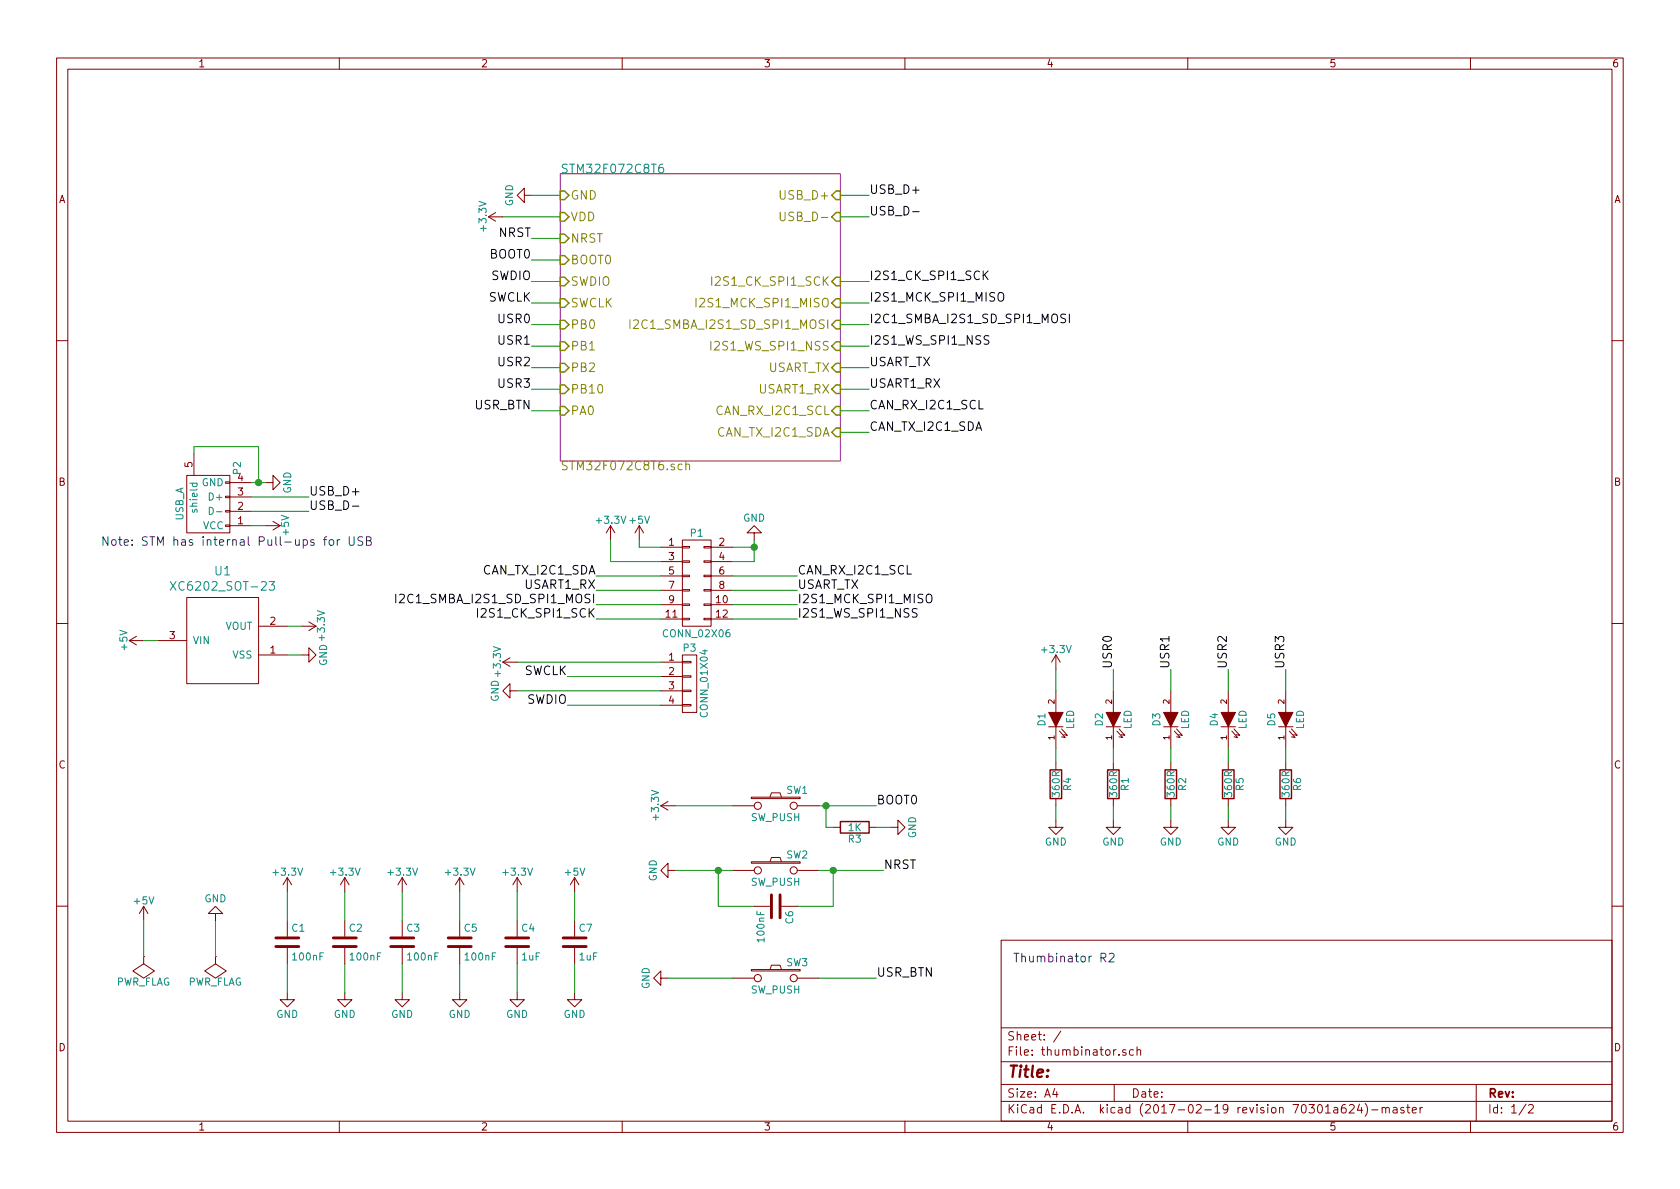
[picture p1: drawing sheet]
EESchema Schematic File Version 2
LIBS:power
LIBS:device
LIBS:transistors
LIBS:conn
LIBS:linear
LIBS:regul
LIBS:74xx
LIBS:cmos4000
LIBS:adc-dac
LIBS:memory
LIBS:xilinx
LIBS:microcontrollers
LIBS:dsp
LIBS:microchip
LIBS:analog_switches
LIBS:motorola
LIBS:texas
LIBS:intel
LIBS:audio
LIBS:interface
LIBS:digital-audio
LIBS:philips
LIBS:display
LIBS:cypress
LIBS:siliconi
LIBS:opto
LIBS:atmel
LIBS:contrib
LIBS:valves
LIBS:stm32
LIBS:xc6202_sot-23
LIBS:thumbinator-cache
EELAYER 25 0
EELAYER END
$Descr A4 11693 8268
encoding utf-8
Sheet 1 2
Title ""
Date ""
Rev ""
Comp ""
Comment1 ""
Comment2 ""
Comment3 ""
Comment4 ""
$EndDescr
$Sheet
S 3900 1200 1950 2000
U 57F03256
F0 "STM32F072C8T6" 60
F1 "STM32F072C8T6.sch" 60
F2 "GND" I L 3900 1350 60 
F3 "VDD" I L 3900 1500 60 
F4 "NRST" I L 3900 1650 60 
F5 "BOOT0" I L 3900 1800 60 
F6 "USB_D+" I R 5850 1350 60 
F7 "USB_D-" I R 5850 1500 60 
F8 "I2S1_CK_SPI1_SCK" I R 5850 1950 60 
F9 "I2S1_MCK_SPI1_MISO" I R 5850 2100 60 
F10 "I2C1_SMBA_I2S1_SD_SPI1_MOSI" I R 5850 2250 60 
F11 "I2S1_WS_SPI1_NSS" I R 5850 2400 60 
F12 "USART_TX" I R 5850 2550 60 
F13 "USART1_RX" I R 5850 2700 60 
F14 "CAN_RX_I2C1_SCL" I R 5850 2850 60 
F15 "CAN_TX_I2C1_SDA" I R 5850 3000 60 
F16 "SWDIO" I L 3900 1950 60 
F17 "SWCLK" I L 3900 2100 60 
F18 "PB0" I L 3900 2250 60 
F19 "PB1" I L 3900 2400 60 
F20 "PB2" I L 3900 2550 60 
F21 "PB10" I L 3900 2700 60 
F22 "PA0" I L 3900 2850 60 
$EndSheet
$Comp
L GND #PWR01
U 1 1
P 3700 1350
F 0 "#PWR01" H 3700 1100 50  0001 C CNN
F 1 "GND" H 3700 1200 50  0000 C CNN
F 2 "" H 3700 1350 50  0000 C CNN
F 3 "" H 3700 1350 50  0000 C CNN
	1    3700 1350
	0    1    1    0   
$EndComp
$Comp
L SW_PUSH SW1
U 1 1
P 5400 5600
F 0 "SW1" H 5550 5710 50  0000 C CNN
F 1 "SW_PUSH" H 5400 5520 50  0000 C CNN
F 2 "smallbutton:SmallButton" H 5400 5600 50  0001 C CNN
F 3 "" H 5400 5600 50  0000 C CNN
	1    5400 5600
	1    0    0    -1  
$EndComp
$Comp
L USB_A P2
U 1 1
P 1450 3450
F 0 "P2" H 1650 3250 50  0000 C CNN
F 1 "USB_A" H 1400 3650 50  0000 C CNN
F 2 "xil_conn:USB_Type_A_SMD_Male_G49" V 1400 3350 50  0001 C CNN
F 3 "" V 1400 3350 50  0000 C CNN
	1    1450 3450
	0    -1   -1   0   
$EndComp
$Comp
L GND #PWR02
U 1 1
P 1850 3350
F 0 "#PWR02" H 1850 3100 50  0001 C CNN
F 1 "GND" H 1850 3200 50  0000 C CNN
F 2 "" H 1850 3350 50  0000 C CNN
F 3 "" H 1850 3350 50  0000 C CNN
	1    1850 3350
	0    -1   -1   0   
$EndComp
$Comp
L +5V #PWR03
U 1 1
P 1850 3650
F 0 "#PWR03" H 1850 3500 50  0001 C CNN
F 1 "+5V" H 1850 3790 50  0000 C CNN
F 2 "" H 1850 3650 50  0000 C CNN
F 3 "" H 1850 3650 50  0000 C CNN
	1    1850 3650
	0    1    1    0   
$EndComp
Text Label 2150 3450 0    60   ~ 0
USB_D+
Text Label 2150 3550 0    60   ~ 0
USB_D-
Wire Wire Line
	1750 3350 1850 3350
Wire Wire Line
	1750 3450 2150 3450
Wire Wire Line
	1750 3550 2150 3550
Wire Wire Line
	1850 3650 1750 3650
Text Label 6050 1350 0    60   ~ 0
USB_D+
Text Label 6050 1500 0    60   ~ 0
USB_D-
Wire Wire Line
	6050 1350 5850 1350
Wire Wire Line
	6050 1500 5850 1500
Wire Wire Line
	3700 1350 3900 1350
Wire Wire Line
	3500 1500 3900 1500
$Comp
L +5V #PWR04
U 1 1
P 1000 4450
F 0 "#PWR04" H 1000 4300 50  0001 C CNN
F 1 "+5V" H 1000 4590 50  0000 C CNN
F 2 "" H 1000 4450 50  0000 C CNN
F 3 "" H 1000 4450 50  0000 C CNN
	1    1000 4450
	0    -1   1    0   
$EndComp
$Comp
L +3.3V #PWR05
U 1 1
P 3500 1500
F 0 "#PWR05" H 3500 1350 50  0001 C CNN
F 1 "+3.3V" H 3500 1640 50  0000 C CNN
F 2 "" H 3500 1500 50  0000 C CNN
F 3 "" H 3500 1500 50  0000 C CNN
	1    3500 1500
	0    -1   -1   0   
$EndComp
$Comp
L +3.3V #PWR06
U 1 1
P 2100 4350
F 0 "#PWR06" H 2100 4200 50  0001 C CNN
F 1 "+3.3V" H 2100 4490 50  0000 C CNN
F 2 "" H 2100 4350 50  0000 C CNN
F 3 "" H 2100 4350 50  0000 C CNN
	1    2100 4350
	0    1    1    0   
$EndComp
$Comp
L GND #PWR07
U 1 1
P 2100 4550
F 0 "#PWR07" H 2100 4300 50  0001 C CNN
F 1 "GND" H 2100 4400 50  0000 C CNN
F 2 "" H 2100 4550 50  0000 C CNN
F 3 "" H 2100 4550 50  0000 C CNN
	1    2100 4550
	0    -1   -1   0   
$EndComp
$Comp
L +3.3V #PWR08
U 1 1
P 2000 6200
F 0 "#PWR08" H 2000 6050 50  0001 C CNN
F 1 "+3.3V" H 2000 6340 50  0000 C CNN
F 2 "" H 2000 6200 50  0000 C CNN
F 3 "" H 2000 6200 50  0000 C CNN
	1    2000 6200
	1    0    0    -1  
$EndComp
$Comp
L C C1
U 1 1
P 2000 6550
F 0 "C1" H 2025 6650 50  0000 L CNN
F 1 "100nF" H 2025 6450 50  0000 L CNN
F 2 "Capacitors_SMD:C_0603" H 2038 6400 50  0001 C CNN
F 3 "" H 2000 6550 50  0000 C CNN
	1    2000 6550
	1    0    0    -1  
$EndComp
$Comp
L GND #PWR09
U 1 1
P 2000 6900
F 0 "#PWR09" H 2000 6650 50  0001 C CNN
F 1 "GND" H 2000 6750 50  0000 C CNN
F 2 "" H 2000 6900 50  0000 C CNN
F 3 "" H 2000 6900 50  0000 C CNN
	1    2000 6900
	1    0    0    -1  
$EndComp
Wire Wire Line
	2000 6200 2000 6400
Wire Wire Line
	2000 6700 2000 6900
$Comp
L +3.3V #PWR010
U 1 1
P 2400 6200
F 0 "#PWR010" H 2400 6050 50  0001 C CNN
F 1 "+3.3V" H 2400 6340 50  0000 C CNN
F 2 "" H 2400 6200 50  0000 C CNN
F 3 "" H 2400 6200 50  0000 C CNN
	1    2400 6200
	1    0    0    -1  
$EndComp
$Comp
L C C2
U 1 1
P 2400 6550
F 0 "C2" H 2425 6650 50  0000 L CNN
F 1 "100nF" H 2425 6450 50  0000 L CNN
F 2 "Capacitors_SMD:C_0603" H 2438 6400 50  0001 C CNN
F 3 "" H 2400 6550 50  0000 C CNN
	1    2400 6550
	1    0    0    -1  
$EndComp
$Comp
L GND #PWR011
U 1 1
P 2400 6900
F 0 "#PWR011" H 2400 6650 50  0001 C CNN
F 1 "GND" H 2400 6750 50  0000 C CNN
F 2 "" H 2400 6900 50  0000 C CNN
F 3 "" H 2400 6900 50  0000 C CNN
	1    2400 6900
	1    0    0    -1  
$EndComp
Wire Wire Line
	2400 6200 2400 6400
Wire Wire Line
	2400 6700 2400 6900
$Comp
L +3.3V #PWR012
U 1 1
P 2800 6200
F 0 "#PWR012" H 2800 6050 50  0001 C CNN
F 1 "+3.3V" H 2800 6340 50  0000 C CNN
F 2 "" H 2800 6200 50  0000 C CNN
F 3 "" H 2800 6200 50  0000 C CNN
	1    2800 6200
	1    0    0    -1  
$EndComp
$Comp
L C C3
U 1 1
P 2800 6550
F 0 "C3" H 2825 6650 50  0000 L CNN
F 1 "100nF" H 2825 6450 50  0000 L CNN
F 2 "Capacitors_SMD:C_0603" H 2838 6400 50  0001 C CNN
F 3 "" H 2800 6550 50  0000 C CNN
	1    2800 6550
	1    0    0    -1  
$EndComp
$Comp
L GND #PWR013
U 1 1
P 2800 6900
F 0 "#PWR013" H 2800 6650 50  0001 C CNN
F 1 "GND" H 2800 6750 50  0000 C CNN
F 2 "" H 2800 6900 50  0000 C CNN
F 3 "" H 2800 6900 50  0000 C CNN
	1    2800 6900
	1    0    0    -1  
$EndComp
Wire Wire Line
	2800 6200 2800 6400
Wire Wire Line
	2800 6700 2800 6900
$Comp
L +3.3V #PWR014
U 1 1
P 3600 6200
F 0 "#PWR014" H 3600 6050 50  0001 C CNN
F 1 "+3.3V" H 3600 6340 50  0000 C CNN
F 2 "" H 3600 6200 50  0000 C CNN
F 3 "" H 3600 6200 50  0000 C CNN
	1    3600 6200
	1    0    0    -1  
$EndComp
$Comp
L C C4
U 1 1
P 3600 6550
F 0 "C4" H 3625 6650 50  0000 L CNN
F 1 "1uF" H 3625 6450 50  0000 L CNN
F 2 "Capacitors_SMD:C_0603" H 3638 6400 50  0001 C CNN
F 3 "" H 3600 6550 50  0000 C CNN
	1    3600 6550
	1    0    0    -1  
$EndComp
$Comp
L GND #PWR015
U 1 1
P 3600 6900
F 0 "#PWR015" H 3600 6650 50  0001 C CNN
F 1 "GND" H 3600 6750 50  0000 C CNN
F 2 "" H 3600 6900 50  0000 C CNN
F 3 "" H 3600 6900 50  0000 C CNN
	1    3600 6900
	1    0    0    -1  
$EndComp
Wire Wire Line
	3600 6200 3600 6400
Wire Wire Line
	3600 6700 3600 6900
$Comp
L +3.3V #PWR016
U 1 1
P 7350 4650
F 0 "#PWR016" H 7350 4500 50  0001 C CNN
F 1 "+3.3V" H 7350 4790 50  0000 C CNN
F 2 "" H 7350 4650 50  0000 C CNN
F 3 "" H 7350 4650 50  0000 C CNN
	1    7350 4650
	1    0    0    -1  
$EndComp
$Comp
L GND #PWR017
U 1 1
P 7350 5700
F 0 "#PWR017" H 7350 5450 50  0001 C CNN
F 1 "GND" H 7350 5550 50  0000 C CNN
F 2 "" H 7350 5700 50  0000 C CNN
F 3 "" H 7350 5700 50  0000 C CNN
	1    7350 5700
	1    0    0    -1  
$EndComp
$Comp
L LED D1
U 1 1
P 7350 5000
F 0 "D1" H 7350 5100 50  0000 C CNN
F 1 "LED" H 7350 4900 50  0000 C CNN
F 2 "LEDs:LED_0603" H 7350 5000 50  0001 C CNN
F 3 "" H 7350 5000 50  0000 C CNN
	1    7350 5000
	0    -1   -1   0   
$EndComp
Wire Wire Line
	7350 4800 7350 4650
$Comp
L CONN_02X06 P1
U 1 1
P 4850 4050
F 0 "P1" H 4850 4400 50  0000 C CNN
F 1 "CONN_02X06" H 4850 3700 50  0000 C CNN
F 2 "Pin_Headers:Pin_Header_Straight_2x06" H 4850 2850 50  0001 C CNN
F 3 "" H 4850 2850 50  0000 C CNN
	1    4850 4050
	1    0    0    -1  
$EndComp
Text Label 6050 1950 0    60   ~ 0
I2S1_CK_SPI1_SCK
Wire Wire Line
	6050 1950 5850 1950
Text Label 6050 2100 0    60   ~ 0
I2S1_MCK_SPI1_MISO
Wire Wire Line
	6050 2100 5850 2100
Text Label 6050 2250 0    60   ~ 0
I2C1_SMBA_I2S1_SD_SPI1_MOSI
Wire Wire Line
	6050 2250 5850 2250
Text Label 6050 2400 0    60   ~ 0
I2S1_WS_SPI1_NSS
Wire Wire Line
	6050 2400 5850 2400
Text Label 6050 2550 0    60   ~ 0
USART_TX
Wire Wire Line
	5850 2550 6050 2550
Text Label 6050 2700 0    60   ~ 0
USART1_RX
Wire Wire Line
	6050 2700 5850 2700
Text Label 6050 2850 0    60   ~ 0
CAN_RX_I2C1_SCL
Wire Wire Line
	6050 2850 5850 2850
Text Label 6050 3000 0    60   ~ 0
CAN_TX_I2C1_SDA
Wire Wire Line
	6050 3000 5850 3000
$Comp
L +3.3V #PWR018
U 1 1
P 4250 3750
F 0 "#PWR018" H 4250 3600 50  0001 C CNN
F 1 "+3.3V" H 4250 3890 50  0000 C CNN
F 2 "" H 4250 3750 50  0000 C CNN
F 3 "" H 4250 3750 50  0000 C CNN
	1    4250 3750
	1    0    0    -1  
$EndComp
$Comp
L +5V #PWR019
U 1 1
P 4450 3750
F 0 "#PWR019" H 4450 3600 50  0001 C CNN
F 1 "+5V" H 4450 3890 50  0000 C CNN
F 2 "" H 4450 3750 50  0000 C CNN
F 3 "" H 4450 3750 50  0000 C CNN
	1    4450 3750
	1    0    0    -1  
$EndComp
$Comp
L GND #PWR020
U 1 1
P 5250 3750
F 0 "#PWR020" H 5250 3500 50  0001 C CNN
F 1 "GND" H 5250 3600 50  0000 C CNN
F 2 "" H 5250 3750 50  0000 C CNN
F 3 "" H 5250 3750 50  0000 C CNN
	1    5250 3750
	-1   0    0    1   
$EndComp
Text Label 4150 4300 2    60   ~ 0
I2S1_CK_SPI1_SCK
Text Label 5550 4200 0    60   ~ 0
I2S1_MCK_SPI1_MISO
Text Label 4150 4200 2    60   ~ 0
I2C1_SMBA_I2S1_SD_SPI1_MOSI
Text Label 5550 4300 0    60   ~ 0
I2S1_WS_SPI1_NSS
Wire Wire Line
	5550 4000 5100 4000
Wire Wire Line
	5100 4100 5550 4100
Wire Wire Line
	5550 4200 5100 4200
Wire Wire Line
	5550 4300 5100 4300
Text Label 5550 4100 0    60   ~ 0
USART_TX
Text Label 4150 4100 2    60   ~ 0
USART1_RX
Text Label 5550 4000 0    60   ~ 0
CAN_RX_I2C1_SCL
Text Label 4150 4000 2    60   ~ 0
CAN_TX_I2C1_SDA
Wire Wire Line
	4150 4000 4600 4000
Wire Wire Line
	4150 4100 4600 4100
Wire Wire Line
	4150 4200 4600 4200
Wire Wire Line
	4150 4300 4600 4300
Wire Wire Line
	5250 3900 5100 3900
Wire Wire Line
	5250 3750 5250 3900
Connection ~ 5250 3800
Wire Wire Line
	4600 3800 4450 3800
Wire Wire Line
	4450 3800 4450 3750
Wire Wire Line
	4600 3900 4250 3900
Wire Wire Line
	4250 3900 4250 3750
Wire Wire Line
	5250 3800 5100 3800
$Comp
L +5V #PWR021
U 1 1
P 1000 6400
F 0 "#PWR021" H 1000 6250 50  0001 C CNN
F 1 "+5V" H 1000 6540 50  0000 C CNN
F 2 "" H 1000 6400 50  0000 C CNN
F 3 "" H 1000 6400 50  0000 C CNN
	1    1000 6400
	1    0    0    -1  
$EndComp
$Comp
L GND #PWR022
U 1 1
P 1500 6400
F 0 "#PWR022" H 1500 6150 50  0001 C CNN
F 1 "GND" H 1500 6250 50  0000 C CNN
F 2 "" H 1500 6400 50  0000 C CNN
F 3 "" H 1500 6400 50  0000 C CNN
	1    1500 6400
	-1   0    0    1   
$EndComp
$Comp
L PWR_FLAG #FLG023
U 1 1
P 1000 6650
F 0 "#FLG023" H 1000 6745 50  0001 C CNN
F 1 "PWR_FLAG" H 1000 6830 50  0000 C CNN
F 2 "" H 1000 6650 50  0000 C CNN
F 3 "" H 1000 6650 50  0000 C CNN
	1    1000 6650
	-1   0    0    1   
$EndComp
$Comp
L PWR_FLAG #FLG024
U 1 1
P 1500 6650
F 0 "#FLG024" H 1500 6745 50  0001 C CNN
F 1 "PWR_FLAG" H 1500 6830 50  0000 C CNN
F 2 "" H 1500 6650 50  0000 C CNN
F 3 "" H 1500 6650 50  0000 C CNN
	1    1500 6650
	-1   0    0    1   
$EndComp
Wire Wire Line
	1500 6650 1500 6400
Wire Wire Line
	1000 6650 1000 6400
Text Label 3700 1800 2    60   ~ 0
BOOT0
Wire Wire Line
	3700 1800 3900 1800
Text Label 6100 5600 0    60   ~ 0
BOOT0
$Comp
L +3.3V #PWR025
U 1 1
P 4700 5600
F 0 "#PWR025" H 4700 5450 50  0001 C CNN
F 1 "+3.3V" H 4700 5740 50  0000 C CNN
F 2 "" H 4700 5600 50  0000 C CNN
F 3 "" H 4700 5600 50  0000 C CNN
	1    4700 5600
	0    -1   -1   0   
$EndComp
Wire Wire Line
	5700 5600 6100 5600
Wire Wire Line
	4700 5600 5100 5600
$Comp
L R R3
U 1 1
P 5950 5750
F 0 "R3" V 6030 5750 50  0000 C CNN
F 1 "1K" V 5950 5750 50  0000 C CNN
F 2 "Resistors_SMD:R_0603" V 5880 5750 50  0001 C CNN
F 3 "" H 5950 5750 50  0000 C CNN
	1    5950 5750
	0    1    1    0   
$EndComp
$Comp
L GND #PWR026
U 1 1
P 6200 5750
F 0 "#PWR026" H 6200 5500 50  0001 C CNN
F 1 "GND" H 6200 5600 50  0000 C CNN
F 2 "" H 6200 5750 50  0000 C CNN
F 3 "" H 6200 5750 50  0000 C CNN
	1    6200 5750
	0    -1   -1   0   
$EndComp
Wire Wire Line
	1350 3150 1350 3100
Wire Wire Line
	1350 3100 1800 3100
Wire Wire Line
	1800 3100 1800 3350
Connection ~ 1800 3350
$Comp
L GND #PWR027
U 1 1
P 3600 4800
F 0 "#PWR027" H 3600 4550 50  0001 C CNN
F 1 "GND" H 3600 4650 50  0000 C CNN
F 2 "" H 3600 4800 50  0000 C CNN
F 3 "" H 3600 4800 50  0000 C CNN
	1    3600 4800
	0    1    1    0   
$EndComp
Text Label 3700 1950 2    60   ~ 0
SWDIO
Wire Wire Line
	3700 1950 3900 1950
Text Label 3700 2100 2    60   ~ 0
SWCLK
Wire Wire Line
	3700 2100 3900 2100
Text Label 3950 4900 2    60   ~ 0
SWDIO
Text Label 3950 4700 2    60   ~ 0
SWCLK
Wire Wire Line
	3600 4800 4600 4800
Wire Wire Line
	3950 4900 4600 4900
$Comp
L R R4
U 1 1
P 7350 5450
F 0 "R4" V 7430 5450 50  0000 C CNN
F 1 "360R" V 7350 5450 50  0000 C CNN
F 2 "Resistors_SMD:R_0603" V 7280 5450 50  0001 C CNN
F 3 "" H 7350 5450 50  0000 C CNN
	1    7350 5450
	1    0    0    -1  
$EndComp
Wire Wire Line
	7350 5300 7350 5200
Wire Wire Line
	7350 5600 7350 5700
$Comp
L +3.3V #PWR028
U 1 1
P 3200 6200
F 0 "#PWR028" H 3200 6050 50  0001 C CNN
F 1 "+3.3V" H 3200 6340 50  0000 C CNN
F 2 "" H 3200 6200 50  0000 C CNN
F 3 "" H 3200 6200 50  0000 C CNN
	1    3200 6200
	1    0    0    -1  
$EndComp
$Comp
L C C5
U 1 1
P 3200 6550
F 0 "C5" H 3225 6650 50  0000 L CNN
F 1 "100nF" H 3225 6450 50  0000 L CNN
F 2 "Capacitors_SMD:C_0603" H 3238 6400 50  0001 C CNN
F 3 "" H 3200 6550 50  0000 C CNN
	1    3200 6550
	1    0    0    -1  
$EndComp
$Comp
L GND #PWR029
U 1 1
P 3200 6900
F 0 "#PWR029" H 3200 6650 50  0001 C CNN
F 1 "GND" H 3200 6750 50  0000 C CNN
F 2 "" H 3200 6900 50  0000 C CNN
F 3 "" H 3200 6900 50  0000 C CNN
	1    3200 6900
	1    0    0    -1  
$EndComp
Wire Wire Line
	3200 6200 3200 6400
Wire Wire Line
	3200 6700 3200 6900
$Comp
L CONN_01X04 P3
U 1 1
P 4800 4750
F 0 "P3" H 4800 5000 50  0000 C CNN
F 1 "CONN_01X04" V 4900 4750 50  0000 C CNN
F 2 "Pin_Headers:Pin_Header_Straight_1x04" H 4800 4750 50  0001 C CNN
F 3 "" H 4800 4750 50  0000 C CNN
	1    4800 4750
	1    0    0    -1  
$EndComp
Wire Wire Line
	3600 4600 4600 4600
Wire Wire Line
	3950 4700 4600 4700
$Comp
L +3.3V #PWR030
U 1 1
P 3600 4600
F 0 "#PWR030" H 3600 4450 50  0001 C CNN
F 1 "+3.3V" H 3600 4740 50  0000 C CNN
F 2 "" H 3600 4600 50  0000 C CNN
F 3 "" H 3600 4600 50  0000 C CNN
	1    3600 4600
	0    -1   -1   0   
$EndComp
Text Notes 700  3800 0    60   ~ 0
Note: STM has internal Pull-ups for USB
Text Label 3700 1650 2    60   ~ 0
NRST
Wire Wire Line
	3700 1650 3900 1650
Wire Wire Line
	5800 5750 5750 5750
Wire Wire Line
	5750 5750 5750 5600
Connection ~ 5750 5600
Wire Wire Line
	6200 5750 6100 5750
$Comp
L SW_PUSH SW2
U 1 1
P 5400 6050
F 0 "SW2" H 5550 6160 50  0000 C CNN
F 1 "SW_PUSH" H 5400 5970 50  0000 C CNN
F 2 "smallbutton:SmallButton" H 5400 6050 50  0001 C CNN
F 3 "" H 5400 6050 50  0000 C CNN
	1    5400 6050
	1    0    0    -1  
$EndComp
Text Label 6150 6050 0    60   ~ 0
NRST
Wire Wire Line
	5700 6050 6150 6050
$Comp
L GND #PWR031
U 1 1
P 4700 6050
F 0 "#PWR031" H 4700 5800 50  0001 C CNN
F 1 "GND" H 4700 5900 50  0000 C CNN
F 2 "" H 4700 6050 50  0000 C CNN
F 3 "" H 4700 6050 50  0000 C CNN
	1    4700 6050
	0    1    1    0   
$EndComp
Wire Wire Line
	4700 6050 5100 6050
Wire Wire Line
	5800 6050 5800 6300
Connection ~ 5800 6050
Wire Wire Line
	5800 6300 5550 6300
Wire Wire Line
	5250 6300 5000 6300
Wire Wire Line
	5000 6300 5000 6050
Connection ~ 5000 6050
$Comp
L C C6
U 1 1
P 5400 6300
F 0 "C6" H 5425 6400 50  0000 L CNN
F 1 "100nF" H 5425 6200 50  0000 L CNN
F 2 "Capacitors_SMD:C_0603" H 5438 6150 50  0001 C CNN
F 3 "" H 5400 6300 50  0000 C CNN
	1    5400 6300
	0    1    1    0   
$EndComp
Text Label 3700 2250 2    60   ~ 0
USR0
Text Label 3700 2400 2    60   ~ 0
USR1
Text Label 3700 2550 2    60   ~ 0
USR2
Text Label 3700 2700 2    60   ~ 0
USR3
Wire Wire Line
	3700 2700 3900 2700
Wire Wire Line
	3900 2550 3700 2550
Wire Wire Line
	3700 2400 3900 2400
Wire Wire Line
	3900 2250 3700 2250
$Comp
L GND #PWR032
U 1 1
P 7750 5700
F 0 "#PWR032" H 7750 5450 50  0001 C CNN
F 1 "GND" H 7750 5550 50  0000 C CNN
F 2 "" H 7750 5700 50  0000 C CNN
F 3 "" H 7750 5700 50  0000 C CNN
	1    7750 5700
	1    0    0    -1  
$EndComp
$Comp
L LED D2
U 1 1
P 7750 5000
F 0 "D2" H 7750 5100 50  0000 C CNN
F 1 "LED" H 7750 4900 50  0000 C CNN
F 2 "LEDs:LED_0603" H 7750 5000 50  0001 C CNN
F 3 "" H 7750 5000 50  0000 C CNN
	1    7750 5000
	0    -1   -1   0   
$EndComp
Wire Wire Line
	7750 4800 7750 4650
$Comp
L R R1
U 1 1
P 7750 5450
F 0 "R1" V 7830 5450 50  0000 C CNN
F 1 "360R" V 7750 5450 50  0000 C CNN
F 2 "Resistors_SMD:R_0603" V 7680 5450 50  0001 C CNN
F 3 "" H 7750 5450 50  0000 C CNN
	1    7750 5450
	1    0    0    -1  
$EndComp
Wire Wire Line
	7750 5300 7750 5200
Wire Wire Line
	7750 5600 7750 5700
$Comp
L GND #PWR033
U 1 1
P 8150 5700
F 0 "#PWR033" H 8150 5450 50  0001 C CNN
F 1 "GND" H 8150 5550 50  0000 C CNN
F 2 "" H 8150 5700 50  0000 C CNN
F 3 "" H 8150 5700 50  0000 C CNN
	1    8150 5700
	1    0    0    -1  
$EndComp
$Comp
L LED D3
U 1 1
P 8150 5000
F 0 "D3" H 8150 5100 50  0000 C CNN
F 1 "LED" H 8150 4900 50  0000 C CNN
F 2 "LEDs:LED_0603" H 8150 5000 50  0001 C CNN
F 3 "" H 8150 5000 50  0000 C CNN
	1    8150 5000
	0    -1   -1   0   
$EndComp
Wire Wire Line
	8150 4800 8150 4650
$Comp
L R R2
U 1 1
P 8150 5450
F 0 "R2" V 8230 5450 50  0000 C CNN
F 1 "360R" V 8150 5450 50  0000 C CNN
F 2 "Resistors_SMD:R_0603" V 8080 5450 50  0001 C CNN
F 3 "" H 8150 5450 50  0000 C CNN
	1    8150 5450
	1    0    0    -1  
$EndComp
Wire Wire Line
	8150 5300 8150 5200
Wire Wire Line
	8150 5600 8150 5700
$Comp
L GND #PWR034
U 1 1
P 8550 5700
F 0 "#PWR034" H 8550 5450 50  0001 C CNN
F 1 "GND" H 8550 5550 50  0000 C CNN
F 2 "" H 8550 5700 50  0000 C CNN
F 3 "" H 8550 5700 50  0000 C CNN
	1    8550 5700
	1    0    0    -1  
$EndComp
$Comp
L LED D4
U 1 1
P 8550 5000
F 0 "D4" H 8550 5100 50  0000 C CNN
F 1 "LED" H 8550 4900 50  0000 C CNN
F 2 "LEDs:LED_0603" H 8550 5000 50  0001 C CNN
F 3 "" H 8550 5000 50  0000 C CNN
	1    8550 5000
	0    -1   -1   0   
$EndComp
Wire Wire Line
	8550 4800 8550 4650
$Comp
L R R5
U 1 1
P 8550 5450
F 0 "R5" V 8630 5450 50  0000 C CNN
F 1 "360R" V 8550 5450 50  0000 C CNN
F 2 "Resistors_SMD:R_0603" V 8480 5450 50  0001 C CNN
F 3 "" H 8550 5450 50  0000 C CNN
	1    8550 5450
	1    0    0    -1  
$EndComp
Wire Wire Line
	8550 5300 8550 5200
Wire Wire Line
	8550 5600 8550 5700
$Comp
L GND #PWR035
U 1 1
P 8950 5700
F 0 "#PWR035" H 8950 5450 50  0001 C CNN
F 1 "GND" H 8950 5550 50  0000 C CNN
F 2 "" H 8950 5700 50  0000 C CNN
F 3 "" H 8950 5700 50  0000 C CNN
	1    8950 5700
	1    0    0    -1  
$EndComp
$Comp
L LED D5
U 1 1
P 8950 5000
F 0 "D5" H 8950 5100 50  0000 C CNN
F 1 "LED" H 8950 4900 50  0000 C CNN
F 2 "LEDs:LED_0603" H 8950 5000 50  0001 C CNN
F 3 "" H 8950 5000 50  0000 C CNN
	1    8950 5000
	0    -1   -1   0   
$EndComp
Wire Wire Line
	8950 4800 8950 4650
$Comp
L R R6
U 1 1
P 8950 5450
F 0 "R6" V 9030 5450 50  0000 C CNN
F 1 "360R" V 8950 5450 50  0000 C CNN
F 2 "Resistors_SMD:R_0603" V 8880 5450 50  0001 C CNN
F 3 "" H 8950 5450 50  0000 C CNN
	1    8950 5450
	1    0    0    -1  
$EndComp
Wire Wire Line
	8950 5300 8950 5200
Wire Wire Line
	8950 5600 8950 5700
Text Label 7750 4650 1    60   ~ 0
USR0
Text Label 8150 4650 1    60   ~ 0
USR1
Text Label 8550 4650 1    60   ~ 0
USR2
Text Label 8950 4650 1    60   ~ 0
USR3
$Comp
L SW_PUSH SW3
U 1 1
P 5400 6800
F 0 "SW3" H 5550 6910 50  0000 C CNN
F 1 "SW_PUSH" H 5400 6720 50  0000 C CNN
F 2 "smallbutton:SmallButton" H 5400 6800 50  0001 C CNN
F 3 "" H 5400 6800 50  0000 C CNN
	1    5400 6800
	1    0    0    -1  
$EndComp
Wire Wire Line
	5700 6800 6100 6800
Wire Wire Line
	4650 6800 5100 6800
$Comp
L GND #PWR036
U 1 1
P 4650 6800
F 0 "#PWR036" H 4650 6550 50  0001 C CNN
F 1 "GND" H 4650 6650 50  0000 C CNN
F 2 "" H 4650 6800 50  0000 C CNN
F 3 "" H 4650 6800 50  0000 C CNN
	1    4650 6800
	0    1    1    0   
$EndComp
Text Label 3700 2850 2    60   ~ 0
USR_BTN
Wire Wire Line
	3700 2850 3900 2850
Text Label 6100 6800 0    60   ~ 0
USR_BTN
Text Notes 7050 6700 0    60   ~ 0
Thumbinator R2
$Comp
L XC6202_SOT-23 U1
U 1 1
P 1550 4450
F 0 "U1" H 1550 4937 60  0000 C CNN
F 1 "XC6202_SOT-23" H 1550 4831 60  0000 C CNN
F 2 "TO_SOT_Packages_SMD:SOT-23" H 1550 4450 60  0001 C CNN
F 3 "" H 1550 4450 60  0001 C CNN
	1    1550 4450
	1    0    0    -1  
$EndComp
Wire Wire Line
	1000 4450 1100 4450
Wire Wire Line
	2100 4350 2000 4350
Wire Wire Line
	2000 4550 2100 4550
$Comp
L C C7
U 1 1
P 4000 6550
F 0 "C7" H 4025 6650 50  0000 L CNN
F 1 "1uF" H 4025 6450 50  0000 L CNN
F 2 "Capacitors_SMD:C_0603" H 4038 6400 50  0001 C CNN
F 3 "" H 4000 6550 50  0000 C CNN
	1    4000 6550
	1    0    0    -1  
$EndComp
$Comp
L GND #PWR037
U 1 1
P 4000 6900
F 0 "#PWR037" H 4000 6650 50  0001 C CNN
F 1 "GND" H 4000 6750 50  0000 C CNN
F 2 "" H 4000 6900 50  0000 C CNN
F 3 "" H 4000 6900 50  0000 C CNN
	1    4000 6900
	1    0    0    -1  
$EndComp
Wire Wire Line
	4000 6200 4000 6400
Wire Wire Line
	4000 6700 4000 6900
$Comp
L +5V #PWR038
U 1 1
P 4000 6200
F 0 "#PWR038" H 4000 6050 50  0001 C CNN
F 1 "+5V" H 4000 6340 50  0000 C CNN
F 2 "" H 4000 6200 50  0000 C CNN
F 3 "" H 4000 6200 50  0000 C CNN
	1    4000 6200
	1    0    0    -1  
$EndComp
$EndSCHEMATC
